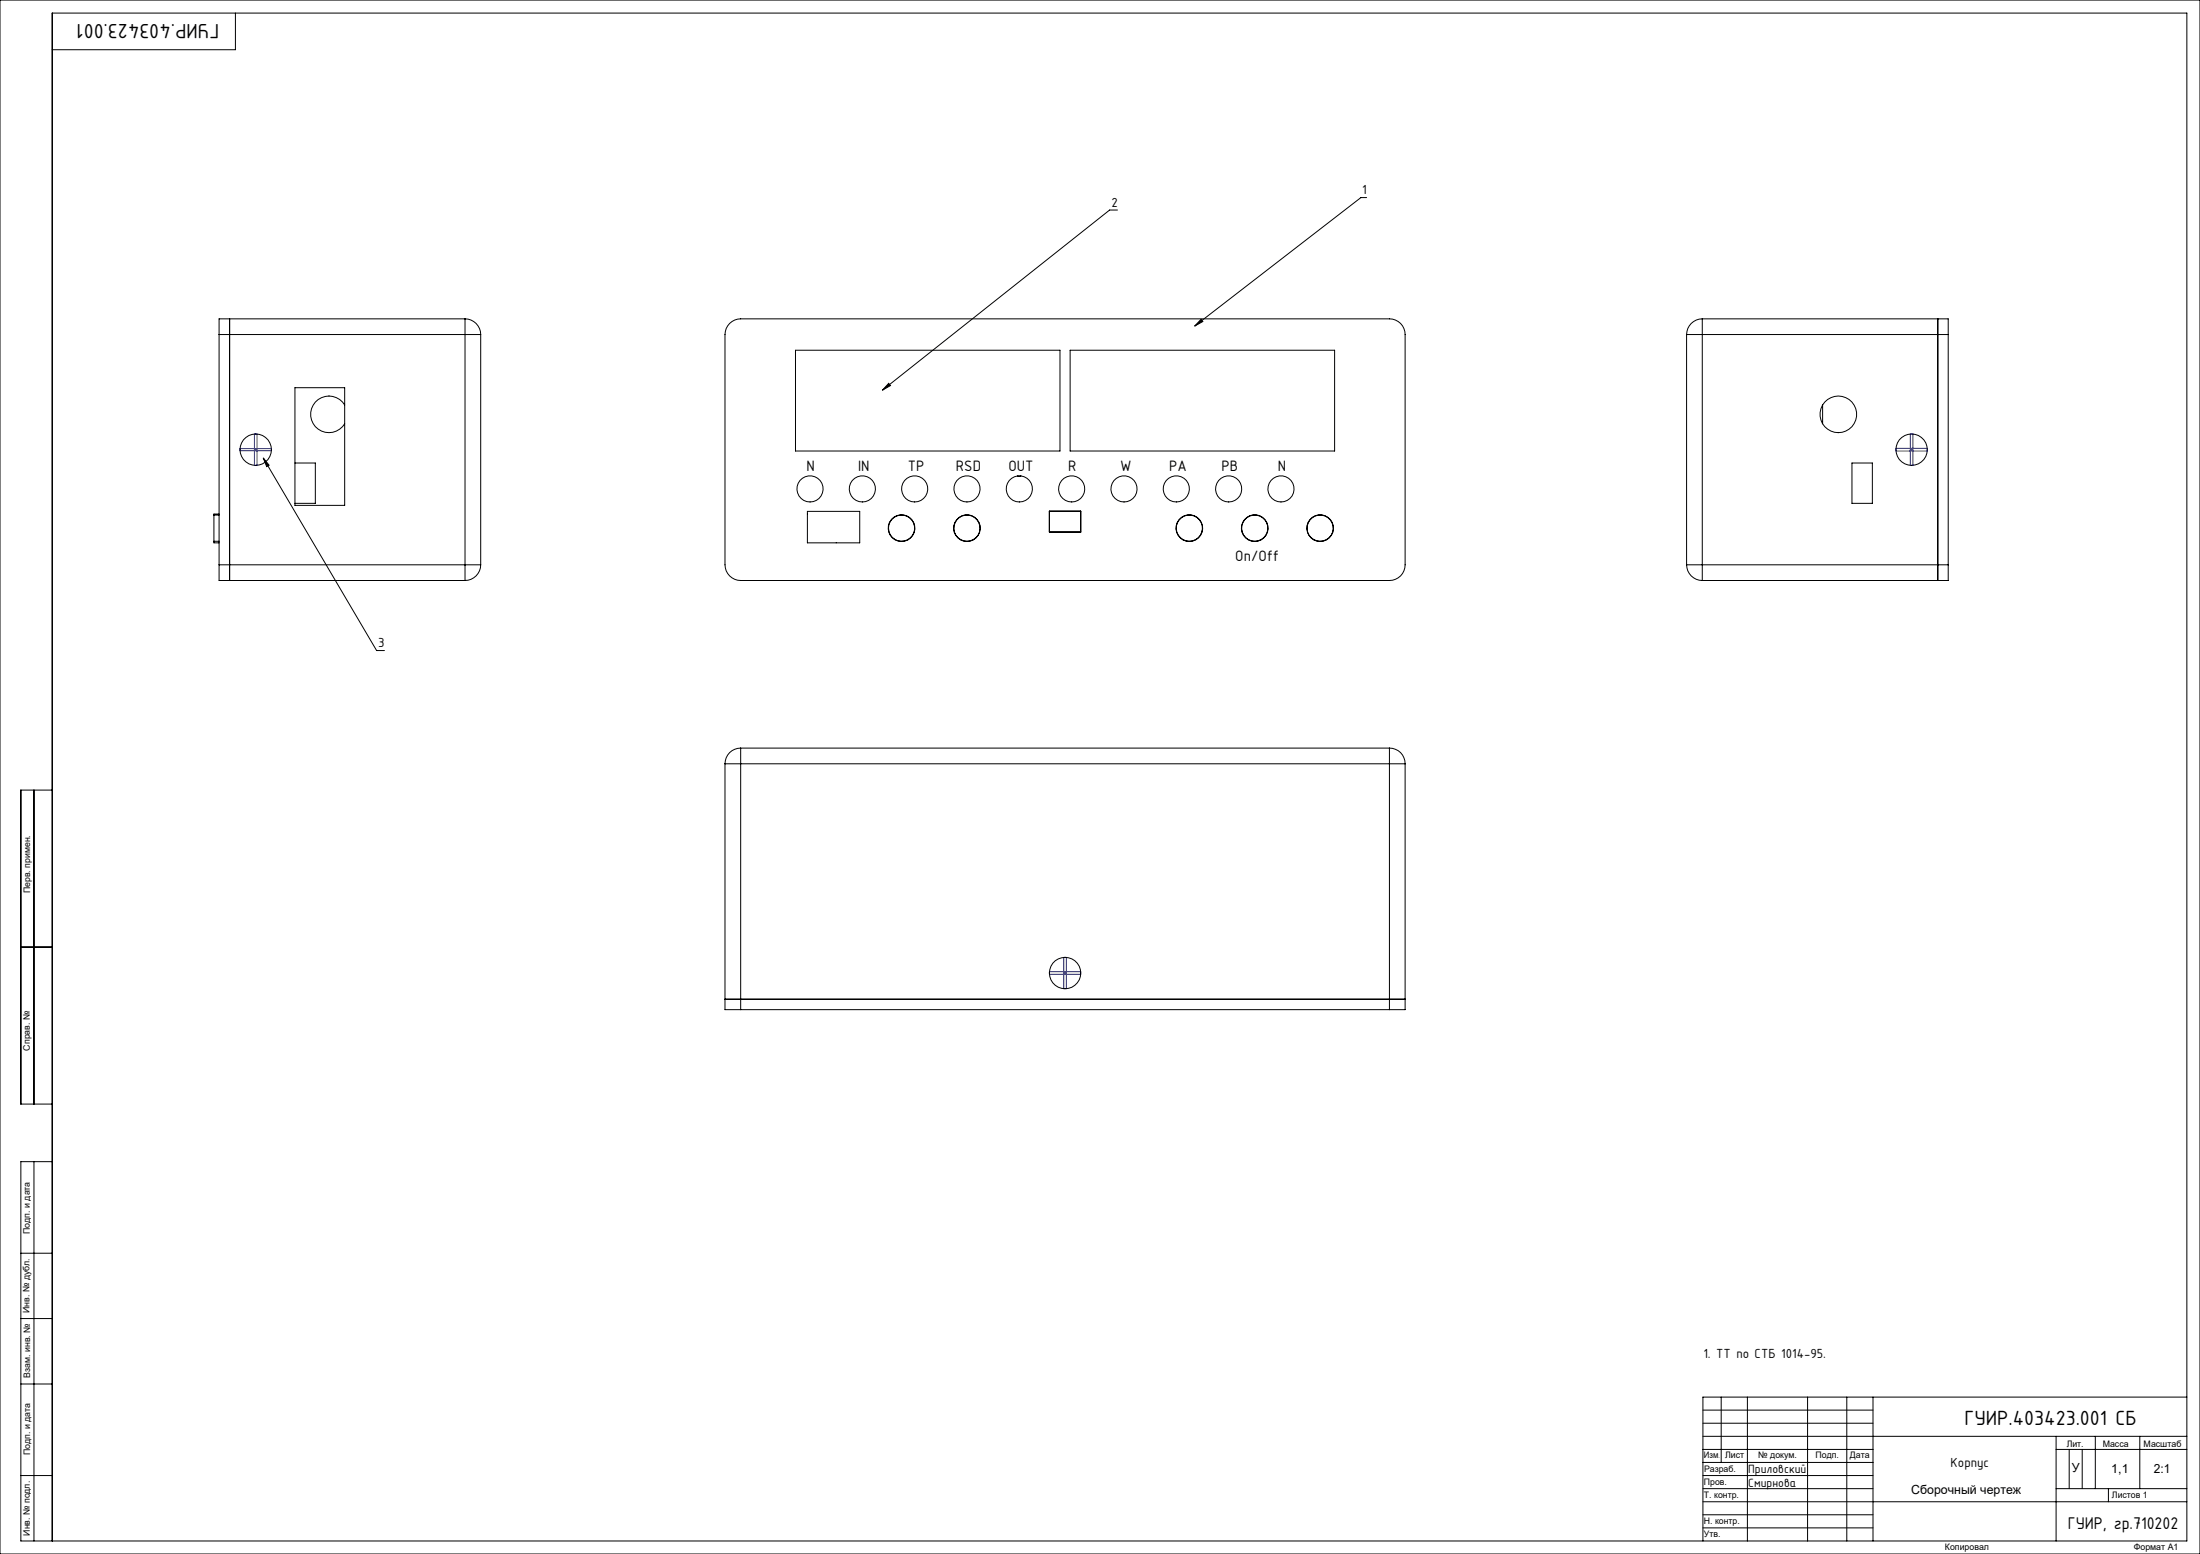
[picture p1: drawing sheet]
<svg xmlns="http://www.w3.org/2000/svg" width="841mm" height="594mm" viewBox="0 0 841 594" stroke-linecap="round" stroke-linejoin="round" font-family="sans-serif">
<g fill="none" stroke="#000" stroke-width=".38">
<path d="M0 0h841v594h-841zM90 5v14h-70M522.4 75.5h-2.2l-63.5 49.1M427.2 80.3h-3l-86.9 68.8M83.7 127.9h94.1M83.7 127.9v88M87.8 121.9v100M177.8 121.9h-94.1v6M177.8 127.9h6M177.8 121.9v6M177.8 121.9a6 6 0 0 1 6 6M177.8 127.9v88"/>
<path d="M183.8 127.9v88M278.9 123.6a6 6 0 0 1 4.2-1.7h248a6 6 0 0 1 6 6v88a6 6 0 0 1-6 6h-248a6 6 0 0 1-6-6v-88a6 6 0 0 1 1.8-4.3zM304.1 133.9h101.1v38.5h-101.1zM409.1 133.9h101.1v38.5h-101.1zM459.1 122.1l.7 .8-3.1 1.7zM644.7 127.9h6M644.7 127.9v88M650.7 121.9h94v6M650.7 121.9a6 6 0 0 0-6 6M650.7 121.9v6M650.7 127.9h94M650.7 127.9v88"/>
<path d="M740.8 121.9v100M744.7 127.9v88M112.7 148.2h19.1v45h-19.1zM131.8 154.8a7 7 0 0 0-10.6-1.8 7 7 0 0 0 0 10.7 7 7 0 0 0 10.6-1.7M339.7 146.5l.7 .9-3.1 1.7zM696.7 154.8v7.2M97.3 171.9h.9M97.4 171.5l.7 .7M97.8 171.4v1M98.1 171.5l-.7 .7M100.6 175.1l2.3 2.7-.9 .6zM100.6 175.1l43.4 73.6h3"/>
<path d="M112.7 177h7.8v15.4h-7.8M708 177h7.8v15.4h-7.8zM730.3 171.9h.9M730.4 171.5l.7 .7M730.7 171.4v1M731.1 171.5l-.7 .7M81.8 196.9v10M81.8 196.9h1.9M83.7 196.5h-1.9v.4M308.6 195.5h20v12h-20zM389 181.9h1.3M401.1 195.4h12v8h-12z"/>
<path d="M81.8 206.9v.6h1.9M81.8 206.9h1.9M83.7 215.9v6h94.1M83.7 215.9h94.1M177.8 215.9h6M177.8 215.9v6M183.8 215.9a6 6 0 0 1-6 6M644.7 215.9a6 6 0 0 0 6 6M644.7 215.9h6M650.7 215.9v6M650.7 215.9h94M744.7 215.9v6h-94"/>
<path d="M277.1 292v93.9h6M277.1 292h6M283.1 286v6M283.1 286a6 6 0 0 0-6 6M283.1 292v93.9M283.1 286h248M283.1 292h248M531.1 286v6M531.1 286a5.9 5.9 0 0 1 6 6M531.1 292h6M531.1 292v93.9M537.1 292v93.9h-6"/>
<path d="M13 302v120M20 302h-12v120h12M8 362h12M406.6 371.9h1.1M406.8 371.6l.7 .7M407.1 371.4v1.1M407.5 371.6l-.7 .7M277.1 381.9h260M283.1 385.9h248M13 444v145M20 444h-12v145h828v-584h-816v584M8 479h12"/>
<path d="M8 504h12M8 529h12M651 539h65M658 534v25M668 534v55M691 534v55M706 534v55M716 534v55M836 534h-185v55M651 544h65M651 549h185M651 554h65"/>
<path d="M651 559h65M786 549v40M786 554h50M791 554v15M796 554v15M801 549v20M818 549v20M8 564h12M651 564h65M651 569h65M651 579h65M651 574h185"/>
<path d="M786 569h50M806 569v5M651 584h65"/>
<circle cx="702.7" cy="158.4" r="7"/>
<circle cx="97.8" cy="171.9" r="6"/>
<circle cx="730.7" cy="171.9" r="6"/>
<circle cx="309.7" cy="186.9" r="5"/>
<circle cx="329.7" cy="186.9" r="5"/>
<circle cx="349.7" cy="186.9" r="5"/>
<circle cx="369.7" cy="186.9" r="5"/>
<circle cx="389.7" cy="186.9" r="5"/>
<circle cx="409.7" cy="186.9" r="5"/>
<circle cx="429.7" cy="186.9" r="5"/>
<circle cx="449.7" cy="186.9" r="5"/>
<circle cx="469.7" cy="186.9" r="5"/>
<circle cx="489.7" cy="186.9" r="5"/>
<circle cx="344.6" cy="201.9" r="5"/>
<circle cx="344.6" cy="201.9" r="5.1"/>
<circle cx="369.6" cy="201.9" r="5"/>
<circle cx="369.7" cy="201.9" r="5.1"/>
<circle cx="454.6" cy="201.9" r="5.1"/>
<circle cx="454.6" cy="201.9" r="5"/>
<circle cx="479.7" cy="201.9" r="5.1"/>
<circle cx="479.7" cy="201.9" r="5"/>
<circle cx="504.6" cy="201.9" r="5"/>
<circle cx="504.7" cy="201.9" r="5.1"/>
<circle cx="407.2" cy="371.9" r="6"/>
</g>
<g fill="none" stroke="#00f" stroke-width=".38">
<path d="M91.8 171.5h11.9v.8h-11.9zM97.3 171.9h.9M97.3 165.9h.9v12h-.9zM97.4 171.5l.7 .7M97.8 171.4v1M98.1 171.5l-.7 .7M724.8 171.4h11.9v1h-11.9zM730.3 171.9h.9M730.3 165.9h1v12h-1zM730.4 171.5l.7 .7M730.7 171.4v1M731.1 171.5l-.7 .7"/>
<path d="M401.2 371.4h11.9v1h-11.9zM406.6 371.9h1.1M406.6 366h1v11.9h-1zM406.8 371.6l.7 .7M407.1 371.4v1.1M407.5 371.6l-.7 .7"/>
</g>
<path d="M459.1 122.1l.7 .8-3.1 1.7zM339.7 146.5l.7 .9-3.1 1.7zM100.6 175.1l2.3 2.7-.9 .6z" fill="#000"/>
<g font-size="8.5">
<text x="83.8" y="9.2" transform="rotate(-180 83.8 9.2)">ГУИР.403423.001</text>
<text x="750.9" y="544.5">ГУИР.403423.001 CБ</text>
</g>
<text font-size="7" x="790.5" y="584.5">ГУИР, гр.710202</text>
<g font-size="6.2">
<text x="308.4" y="180">N</text>
<text x="328" y="180">IN</text>
<text x="347" y="180">TP</text>
<text x="365.4" y="180">RSD</text>
<text x="385.5" y="180">OUT</text>
<text x="408.4" y="180">R</text>
<text x="428.2" y="180">W</text>
<text x="447" y="180">PA</text>
<text x="466.9" y="180">PB</text>
<text x="488.5" y="180">N</text>
<text x="472.2" y="214.4">On/Off</text>
</g>
<g font-size="5.4">
<text x="520.8" y="74.2">1</text>
<text x="424.8" y="79">2</text>
<text x="144.6" y="247.3">3</text>
<text x="651.2" y="519.2">1. ТТ по СТБ 1014-95.</text>
<text x="745.7" y="560.7">Корпус</text>
</g>
<g font-size="4.9">
<text x="668.3" y="563">Приловский</text>
<text x="668.3" y="568.5">Смирнова</text>
</g>
<g font-size="4.8">
<text x="792" y="562.7">У</text>
<text x="807.1" y="563">1,1</text>
<text x="823.3" y="563">2:1</text>
<text x="730.6" y="571.1">Сборочный чертеж</text>
</g>
<g font-size="3.4">
<text x="11.5" y="341.4" transform="rotate(-90 11.5 341.4)">Перв. примен.</text>
<text x="11.5" y="401.5" transform="rotate(-90 11.5 401.5)">Справ. №</text>
<text x="11.4" y="471.7" transform="rotate(-90 11.4 471.7)">Подп. и дата</text>
<text x="11.3" y="501.9" transform="rotate(-90 11.3 501.9)">Инв. № дубл.</text>
<text x="11.5" y="526.6" transform="rotate(-90 11.5 526.6)">Взам. инв. №</text>
<text x="11.5" y="556.2" transform="rotate(-90 11.5 556.2)">Подп. и дата</text>
<text x="651.4" y="557.4">Изм</text>
<text x="659.4" y="557.4">Лист</text>
<text x="672.1" y="557.4">№ докум.</text>
<text x="694" y="557.4">Подп.</text>
<text x="707.2" y="557.4">Дата</text>
<text x="790" y="552.9">Лит.</text>
<text x="803.8" y="552.9">Масса</text>
<text x="819.5" y="553">Масштаб</text>
<text x="651.4" y="562.6">Разраб.</text>
<text x="651.4" y="567.6">Пров.</text>
<text x="651.4" y="572.5">Т. контр.</text>
<text x="807.3" y="572.7">Листов 1</text>
<text x="11.5" y="587" transform="rotate(-90 11.5 587)">Инв. № подл.</text>
<text x="651.4" y="587.6">Утв.</text>
<text x="651.4" y="582.5">Н. контр.</text>
<text x="743.5" y="592.4">Копировал</text>
<text x="815.7" y="592.4">Формат А1</text>
</g>
<text font-size="2.1" x="656.9" y="557.4">.</text>
</svg>
